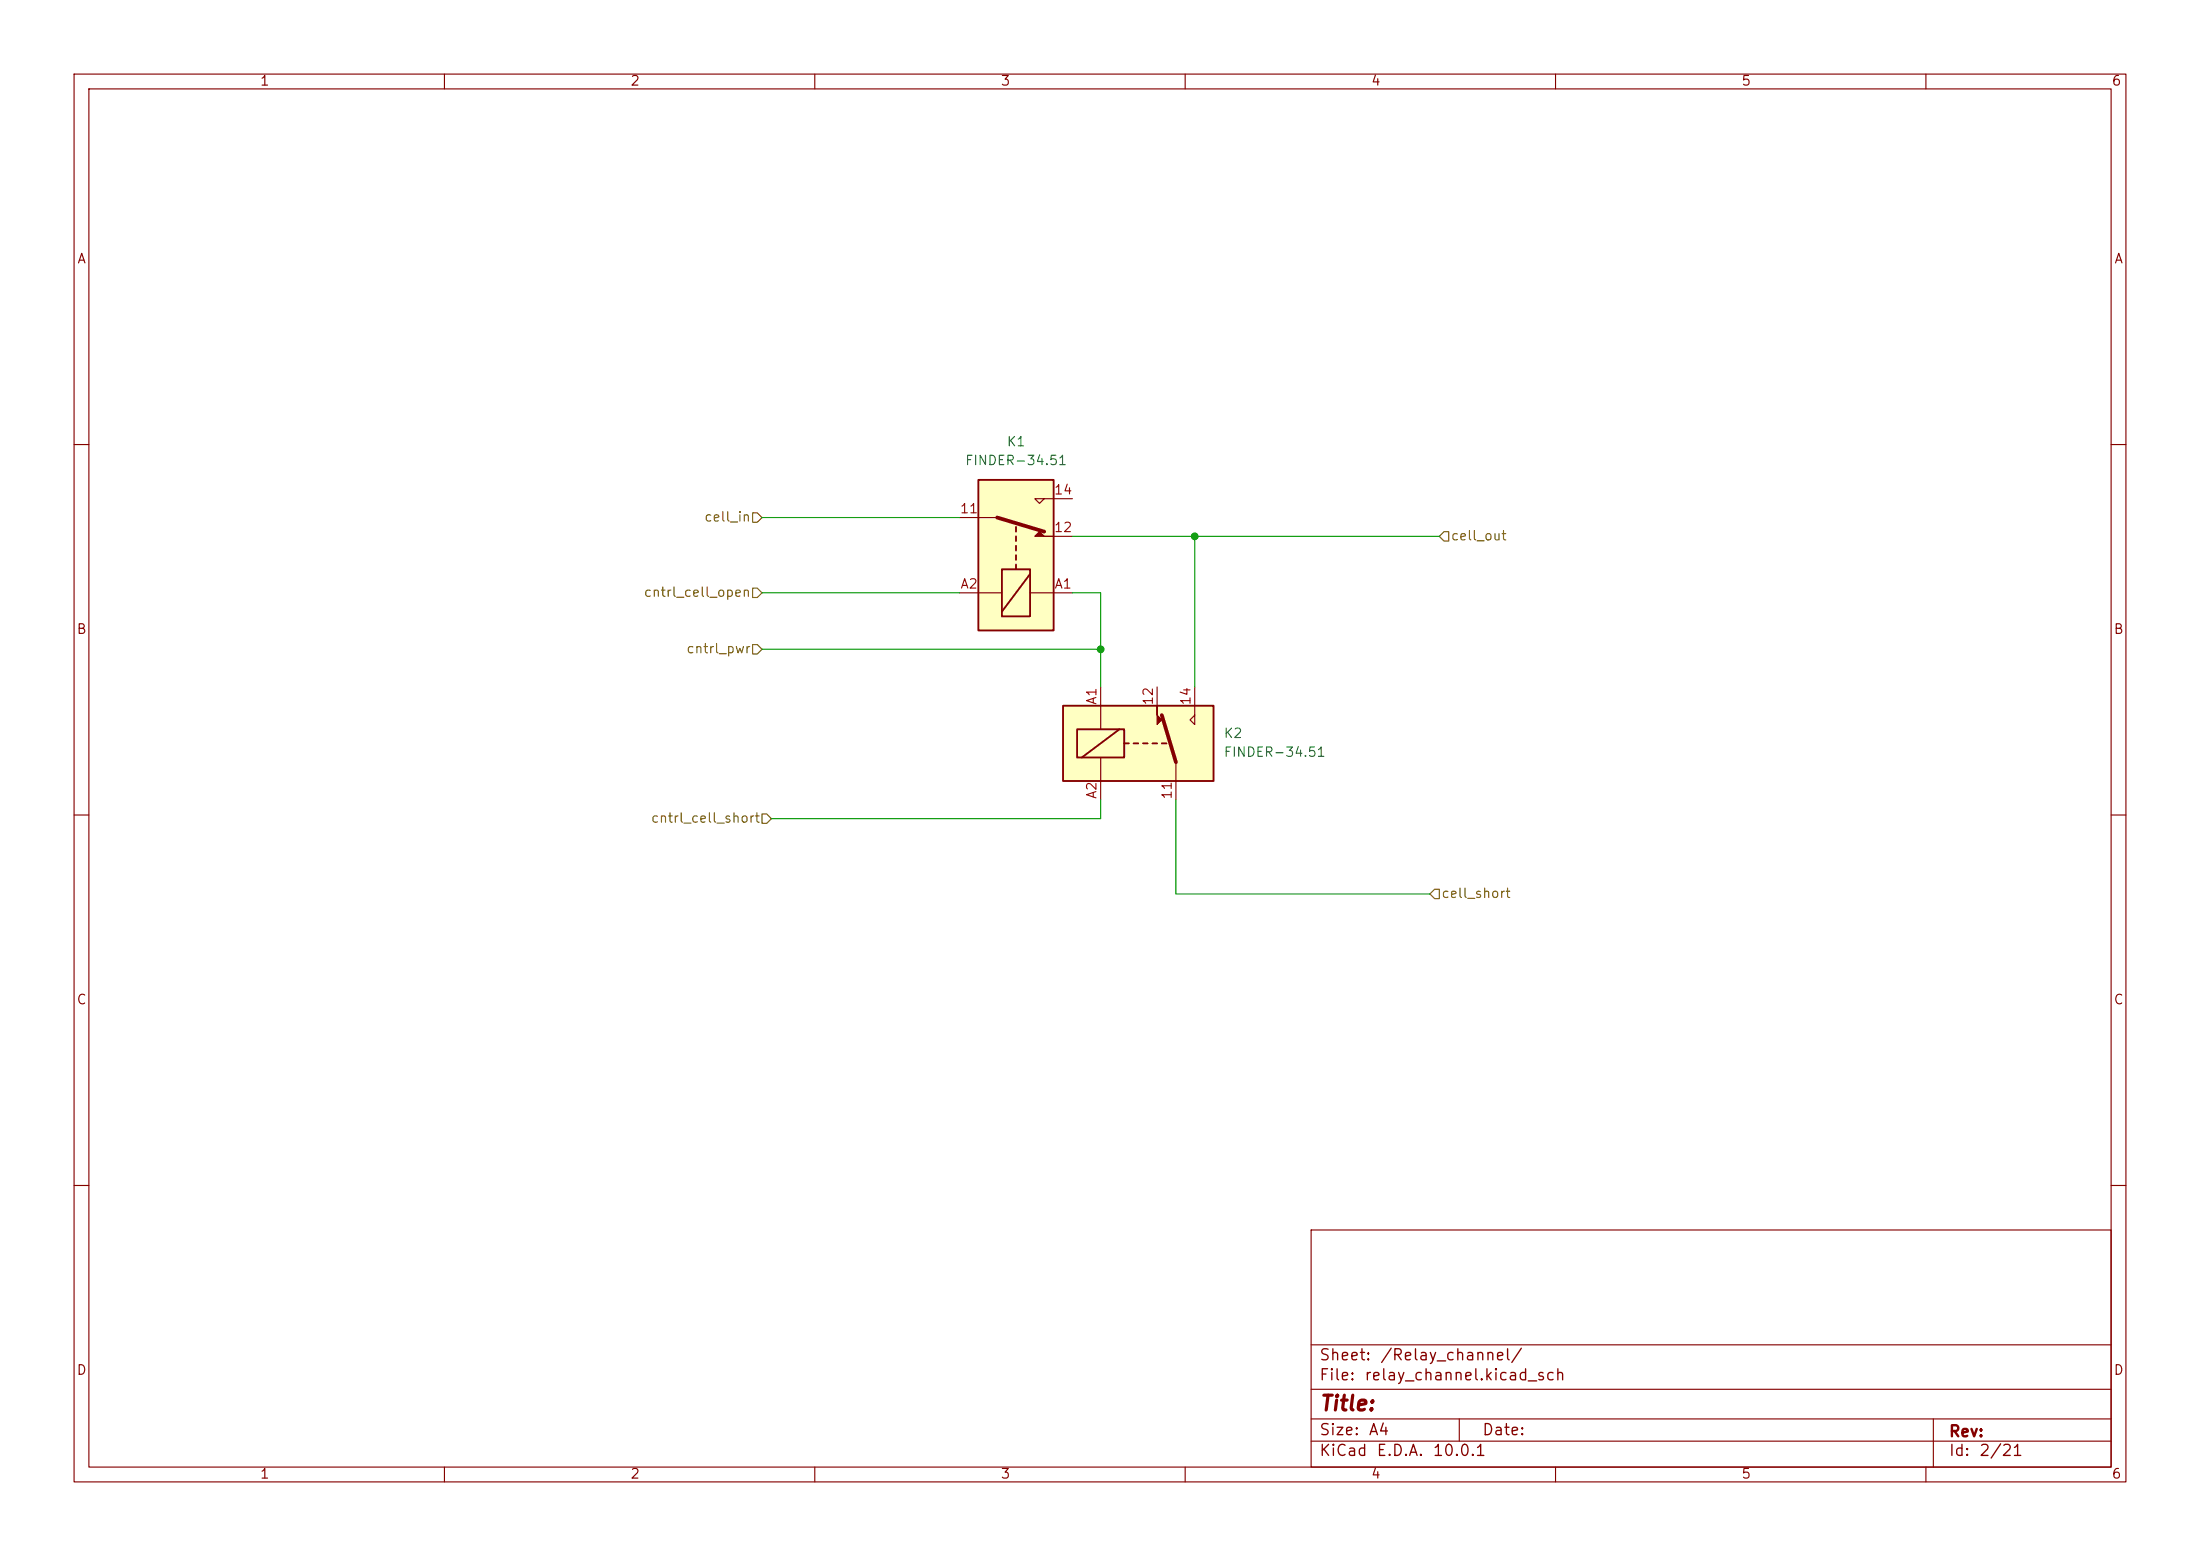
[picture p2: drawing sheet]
(kicad_sch
 (version 20250114)
 (generator "eeschema")
 (generator_version "9.0")
 (paper "A4")
 (lib_symbols
  (symbol "Relay:FINDER-34.51" (exclude_from_sim no) (in_bom yes) (on_board yes)
   (property "Reference" "K" (at 11.43 3.81 0) (effects (font (size 1.27 1.27)) (justify left)))
   (property "Value" "FINDER-34.51" (at 11.43 1.27 0) (effects (font (size 1.27 1.27)) (justify left)))
   (property "Footprint" "Relay_THT:Relay_SPDT_Finder_34.51_Vertical" (at 28.956 -1.016 0) (effects (font (size 1.27 1.27)) (hide yes)))
   (property "Datasheet" "https://gfinder.findernet.com/public/attachments/34/EN/S34USAEN.pdf" (at 0 0 0) (effects (font (size 1.27 1.27)) (hide yes)))
   (property "Description" "Ultra-slim 1 Pole - 6A SPDT relay" (at 0 0 0) (effects (font (size 1.27 1.27)) (hide yes)))
   (symbol "FINDER-34.51_0_0"
    (polyline (pts (xy 7.62 5.08) (xy 7.62 2.54) (xy 6.985 3.175) (xy 7.62 3.81)) (stroke (width 0) (type default)) (fill (type none))))
   (symbol "FINDER-34.51_0_1"
    (rectangle (start -10.16 5.08) (end 10.16 -5.08) (stroke (width 0.254) (type default)) (fill (type background)))
    (rectangle (start -8.255 1.905) (end -1.905 -1.905) (stroke (width 0.254) (type default)) (fill (type none)))
    (polyline (pts (xy -7.62 -1.905) (xy -2.54 1.905)) (stroke (width 0.254) (type default)) (fill (type none)))
    (polyline (pts (xy -5.08 5.08) (xy -5.08 1.905)) (stroke (width 0) (type default)) (fill (type none)))
    (polyline (pts (xy -5.08 -5.08) (xy -5.08 -1.905)) (stroke (width 0) (type default)) (fill (type none)))
    (polyline (pts (xy -1.905 0) (xy -1.27 0)) (stroke (width 0.254) (type default)) (fill (type none)))
    (polyline (pts (xy -0.635 0) (xy 0 0)) (stroke (width 0.254) (type default)) (fill (type none)))
    (polyline (pts (xy 0.635 0) (xy 1.27 0)) (stroke (width 0.254) (type default)) (fill (type none)))
    (polyline (pts (xy 1.905 0) (xy 2.54 0)) (stroke (width 0.254) (type default)) (fill (type none)))
    (polyline (pts (xy 2.54 5.08) (xy 2.54 2.54) (xy 3.175 3.175) (xy 2.54 3.81)) (stroke (width 0) (type default)) (fill (type outline)))
    (polyline (pts (xy 3.175 0) (xy 3.81 0)) (stroke (width 0.254) (type default)) (fill (type none)))
    (polyline (pts (xy 5.08 -2.54) (xy 3.175 3.81)) (stroke (width 0.508) (type default)) (fill (type none)))
    (polyline (pts (xy 5.08 -2.54) (xy 5.08 -5.08)) (stroke (width 0) (type default)) (fill (type none))))
   (symbol "FINDER-34.51_1_1"
    (pin passive line (at -5.08 7.62 270) (length 2.54) (name "~" (effects (font (size 1.27 1.27)))) (number "A1" (effects (font (size 1.27 1.27)))))
    (pin passive line (at -5.08 -7.62 90) (length 2.54) (name "~" (effects (font (size 1.27 1.27)))) (number "A2" (effects (font (size 1.27 1.27)))))
    (pin passive line (at 2.54 7.62 270) (length 2.54) (name "~" (effects (font (size 1.27 1.27)))) (number "12" (effects (font (size 1.27 1.27)))))
    (pin passive line (at 5.08 -7.62 90) (length 2.54) (name "~" (effects (font (size 1.27 1.27)))) (number "11" (effects (font (size 1.27 1.27)))))
    (pin passive line (at 7.62 7.62 270) (length 2.54) (name "~" (effects (font (size 1.27 1.27)))) (number "14" (effects (font (size 1.27 1.27))))))
   (embedded_fonts no)))
 (junction
  (at 161.29 72.39)
  (diameter 0)
  (color 0 0 0 0))
 (junction
  (at 148.59 87.63)
  (diameter 0)
  (color 0 0 0 0))
 (wire
  (pts (xy 161.29 72.39) (xy 194.31 72.39))
  (stroke (width 0) (type default)))
 (wire
  (pts (xy 148.59 80.01) (xy 148.59 87.63))
  (stroke (width 0) (type default)))
 (wire
  (pts (xy 144.78 72.39) (xy 161.29 72.39))
  (stroke (width 0) (type default)))
 (wire
  (pts (xy 102.87 80.01) (xy 129.54 80.01))
  (stroke (width 0) (type default)))
 (wire
  (pts (xy 161.29 72.39) (xy 161.29 92.71))
  (stroke (width 0) (type default)))
 (wire
  (pts (xy 102.87 87.63) (xy 148.59 87.63))
  (stroke (width 0) (type default)))
 (wire
  (pts (xy 104.14 110.49) (xy 148.59 110.49))
  (stroke (width 0) (type default)))
 (wire
  (pts (xy 102.87 69.85) (xy 129.54 69.85))
  (stroke (width 0) (type default)))
 (wire
  (pts (xy 158.75 120.65) (xy 193.04 120.65))
  (stroke (width 0) (type default)))
 (wire
  (pts (xy 158.75 107.95) (xy 158.75 120.65))
  (stroke (width 0) (type default)))
 (wire
  (pts (xy 148.59 107.95) (xy 148.59 110.49))
  (stroke (width 0) (type default)))
 (wire
  (pts (xy 148.59 87.63) (xy 148.59 92.71))
  (stroke (width 0) (type default)))
 (wire
  (pts (xy 144.78 80.01) (xy 148.59 80.01))
  (stroke (width 0) (type default)))
 (hierarchical_label "cntrl_pwr"
  (shape input)
  (at 102.87 87.63 180)
  (effects (font (size 1.27 1.27)) (justify right)))
 (hierarchical_label "cell_short"
  (shape input)
  (at 193.04 120.65 0)
  (effects (font (size 1.27 1.27)) (justify left)))
 (hierarchical_label "cntrl_cell_open"
  (shape input)
  (at 102.87 80.01 180)
  (effects (font (size 1.27 1.27)) (justify right)))
 (hierarchical_label "cntrl_cell_short"
  (shape input)
  (at 104.14 110.49 180)
  (effects (font (size 1.27 1.27)) (justify right)))
 (hierarchical_label "cell_out"
  (shape input)
  (at 194.31 72.39 0)
  (effects (font (size 1.27 1.27)) (justify left)))
 (hierarchical_label "cell_in"
  (shape input)
  (at 102.87 69.85 180)
  (effects (font (size 1.27 1.27)) (justify right)))
 (symbol
  (lib_id "Relay:FINDER-34.51")
  (at 137.16 74.93 270)
  (mirror x)
  (unit 1)
  (exclude_from_sim no)
  (in_bom yes)
  (on_board yes)
  (dnp no)
  (property "Reference" "K1" (at 137.16 59.69 90) (effects (font (size 1.27 1.27))))
  (property "Value" "FINDER-34.51" (at 137.16 62.23 90) (effects (font (size 1.27 1.27))))
  (property "Footprint" "Relay_THT:Relay_SPDT_Finder_34.51_Vertical" (at 136.144 45.974 0) (effects (font (size 1.27 1.27)) (hide yes)))
  (property "Datasheet" "https://gfinder.findernet.com/public/attachments/34/EN/S34USAEN.pdf" (at 137.16 74.93 0) (effects (font (size 1.27 1.27)) (hide yes)))
  (property "Description" "Ultra-slim 1 Pole - 6A SPDT relay" (at 137.16 74.93 0) (effects (font (size 1.27 1.27)) (hide yes)))
  (pin "12")
  (pin "11")
  (pin "14")
  (pin "A2")
  (pin "A1")
  (instances (project "cell_sim_relay_board" (path "" (reference "K27") (unit 1)) (path "" (reference "K1") (unit 1)) (path "" (reference "K7") (unit 1)) (path "" (reference "K23") (unit 1)) (path "" (reference "K13") (unit 1)) (path "" (reference "K21") (unit 1)) (path "" (reference "K25") (unit 1)) (path "" (reference "K19") (unit 1)) (path "" (reference "K15") (unit 1)) (path "" (reference "K17") (unit 1)) (path "" (reference "K9") (unit 1)) (path "" (reference "K11") (unit 1)) (path "" (reference "K3") (unit 1)) (path "" (reference "K5") (unit 1)))))
 (symbol
  (lib_id "Relay:FINDER-34.51")
  (at 153.67 100.33 0)
  (unit 1)
  (exclude_from_sim no)
  (in_bom yes)
  (on_board yes)
  (dnp no)
  (fields_autoplaced yes)
  (property "Reference" "K2" (at 165.1 99.0599 0) (effects (font (size 1.27 1.27)) (justify left)))
  (property "Value" "FINDER-34.51" (at 165.1 101.5999 0) (effects (font (size 1.27 1.27)) (justify left)))
  (property "Footprint" "Relay_THT:Relay_SPDT_Finder_34.51_Vertical" (at 182.626 101.346 0) (effects (font (size 1.27 1.27)) (hide yes)))
  (property "Datasheet" "https://gfinder.findernet.com/public/attachments/34/EN/S34USAEN.pdf" (at 153.67 100.33 0) (effects (font (size 1.27 1.27)) (hide yes)))
  (property "Description" "Ultra-slim 1 Pole - 6A SPDT relay" (at 153.67 100.33 0) (effects (font (size 1.27 1.27)) (hide yes)))
  (pin "12")
  (pin "11")
  (pin "14")
  (pin "A2")
  (pin "A1")
  (instances (project "cell_sim_relay_board" (path "" (reference "K28") (unit 1)) (path "" (reference "K2") (unit 1)) (path "" (reference "K8") (unit 1)) (path "" (reference "K24") (unit 1)) (path "" (reference "K14") (unit 1)) (path "" (reference "K22") (unit 1)) (path "" (reference "K26") (unit 1)) (path "" (reference "K20") (unit 1)) (path "" (reference "K16") (unit 1)) (path "" (reference "K18") (unit 1)) (path "" (reference "K10") (unit 1)) (path "" (reference "K12") (unit 1)) (path "" (reference "K4") (unit 1)) (path "" (reference "K6") (unit 1))))))
